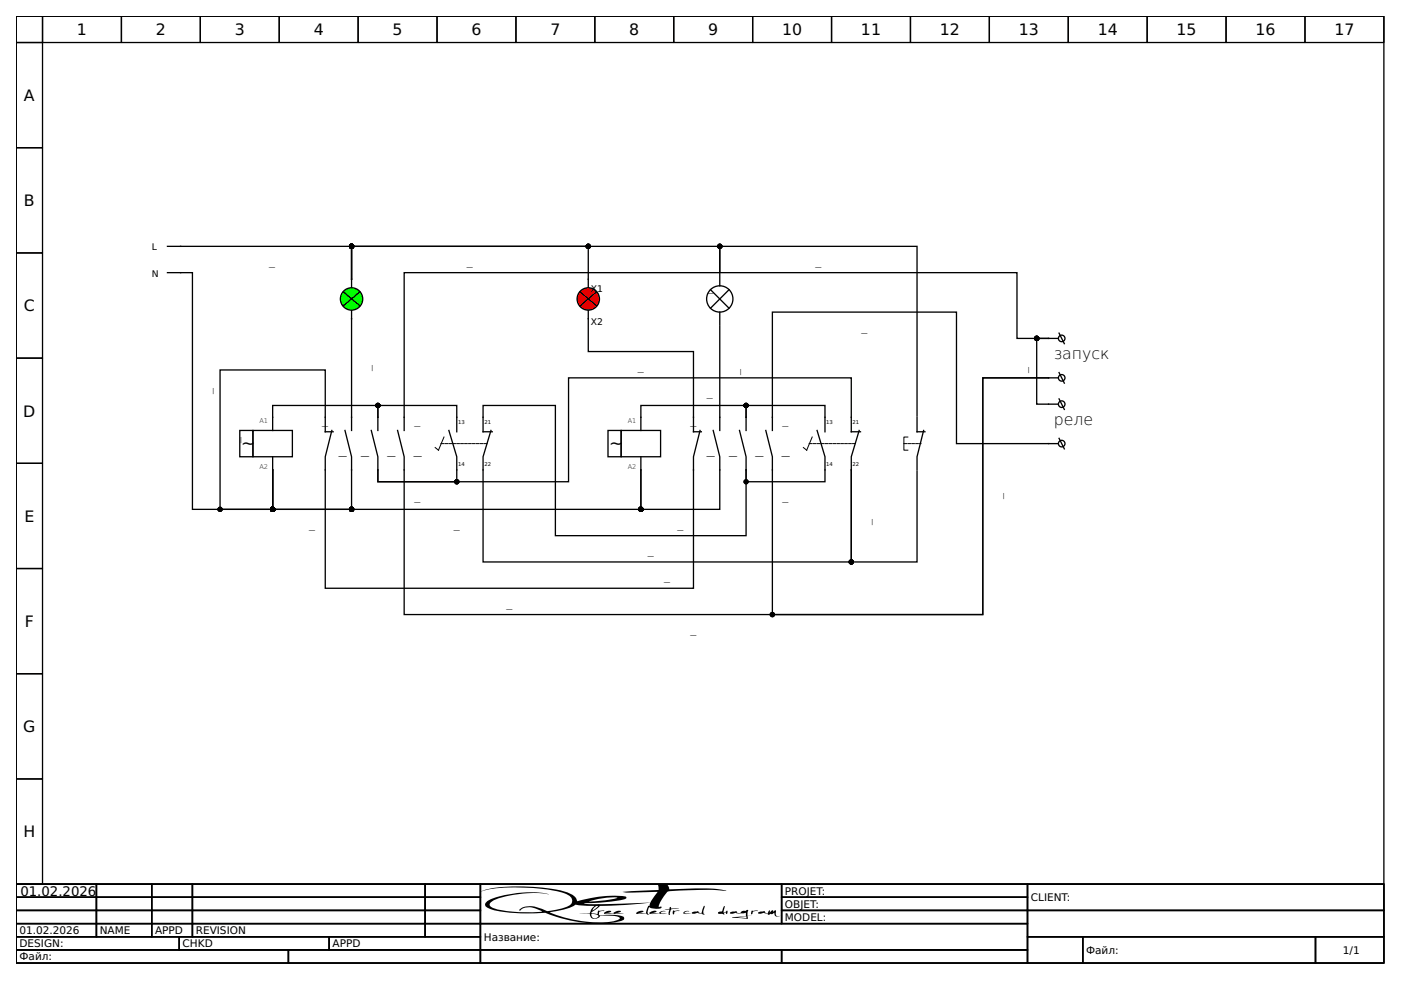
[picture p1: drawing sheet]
<svg xmlns="http://www.w3.org/2000/svg" width="297mm" height="210mm" viewBox="0 0 297 210" stroke-linecap="round" stroke-linejoin="round" font-family="sans-serif">
<g fill="none" stroke="#000" stroke-width=".28">
<path d="M3.4 3.4h290v184.1h-290zM3.4 3.4h5.6v5.6h-5.6zM3.4 9h5.6v22.3h-5.6zM9 3.4h16.7v5.6h-16.7zM25.7 3.4h16.8v5.6h-16.8zM42.5 3.4h16.7v5.6h-16.7zM59.2 3.4h16.7v5.6h-16.7zM75.9 3.4h16.8v5.6h-16.8zM92.7 3.4h16.7v5.6h-16.7zM109.4 3.4h16.7v5.6h-16.7zM126.1 3.4h16.7v5.6h-16.7zM142.8 3.4h16.8v5.6h-16.8z"/>
<path d="M159.6 3.4h16.7v5.6h-16.7zM176.3 3.4h16.7v5.6h-16.7zM193 3.4h16.8v5.6h-16.8zM209.8 3.4h16.7v5.6h-16.7zM226.5 3.4h16.7v5.6h-16.7zM243.2 3.4h16.8v5.6h-16.8zM260 3.4h16.7v5.6h-16.7zM276.7 3.4h16.7v5.6h-16.7zM3.4 31.3h5.6v22.3h-5.6zM3.4 53.6h5.6v22.3h-5.6zM74.5 59.2v8.4M3.4 75.9h5.6v22.3h-5.6z"/>
<path d="M3.4 98.2h5.6v22.3h-5.6zM50.8 91.3h2.8v5.5h-2.8zM53.6 91.3h8.4v5.5h-8.4zM57.8 88.5v2.8M57.8 96.8v2.8M73.1 91.3l1.4 5.5v2.8M74.5 88.5v2.8M78.7 91.3l1.4 5.5v2.8M80.1 88.5v2.8M95.2 91.3l1.6 5.5v2.8M96.8 88.5v3M102.4 88.5v3h2"/>
<path d="M104.1 91.3l-1.7 5.5v2.8M128.9 91.3h2.8v5.5h-2.8zM131.7 91.3h8.4v5.5h-8.4zM135.9 88.5v2.8M135.9 96.8v2.8M151.2 91.3l1.4 5.5v2.8M152.6 88.5v2.8M156.8 91.3l1.4 5.5v2.8M158.2 88.5v2.8M173.2 91.3l1.7 5.5v2.8M174.9 88.5v3M180.5 88.5v3h1.9"/>
<path d="M182.2 91.3l-1.7 5.5v2.8M194.4 88.5v3h1.7M195.8 91.3l-1.4 5.5v2.8M3.4 120.5h5.6v22.3h-5.6zM3.4 142.8h5.6v22.4h-5.6zM3.4 165.2h5.6v22.3h-5.6zM3.4 187.5h290v16.7h-290zM3.4 187.5h17v2.7h-17zM3.4 190.2h17v2.8h-17zM3.4 193h17v2.8h-17zM3.4 195.8h17v2.8h-17zM3.4 198.6h34.6v2.8h-34.6z"/>
<path d="M20.4 187.5h11.8v2.7h-11.8zM20.4 190.2h11.8v2.8h-11.8zM20.4 193h11.8v2.8h-11.8zM20.4 195.8h11.8v2.8h-11.8zM32.2 187.5h8.6v2.7h-8.6zM32.2 190.2h8.6v2.8h-8.6zM32.2 193h8.6v2.8h-8.6zM32.2 195.8h8.6v2.8h-8.6zM38 198.6h31.8v2.8h-31.8zM40.8 187.5h49.4v2.7h-49.4zM40.8 190.2h49.4v2.8h-49.4zM40.8 193h49.4v2.8h-49.4z"/>
<path d="M40.8 195.8h49.4v2.8h-49.4zM69.8 198.6h32.1v2.8h-32.1zM90.2 187.5h11.7v2.7h-11.7zM90.2 190.2h11.7v2.8h-11.7zM90.2 193h11.7v2.8h-11.7zM90.2 195.8h11.7v2.8h-11.7zM101.9 187.5h63.8v8.3h-63.8zM101.9 195.8h115.9v5.6h-115.9zM165.7 187.5h52.1v2.7h-52.1zM165.7 190.2h52.1v2.8h-52.1zM165.7 193h52.1v2.8h-52.1zM217.8 187.5h75.6v5.5h-75.6z"/>
<path d="M217.8 193h75.6v5.6h-75.6zM217.8 198.6h11.8v5.6h-11.8zM229.6 198.6h49.3v5.6h-49.3zM278.9 198.6h14.5v5.6h-14.5zM3.4 201.4h57.8v2.8h-57.8zM61.2 201.4h40.7v2.8h-40.7zM101.9 201.4h63.8v2.8h-63.8zM165.7 201.4h52.1v2.8h-52.1z"/>
</g>
<g fill="#000">
<path d="M128.2 193.4l.7-.3 .7 .1-.2 .2-1 .3a3.6 3.6 0 0 0 2.6-.6l.7 .1-1.3 .4h1.8a3.7 3.7 0 0 1-2.2 0l-1.8 .2-.1-.1zM137.7 193.5l1.2-.4 .3 .1-1.2 .4h1.7a1.15 1.15 0 0 1 1.4-.4l-.6 .1-.4 .3 .3 .1 1-.1-.7 .2-1-.2-1.8 .2-.3-.2zM140.9 192.8l1-.1 .2-.4h.1l.1 .3h1.1l.6 .1h-.9a.93 .93 0 0 0-.9 .3 .93 .93 0 0 0-.2 1l-.2-.1 .1-1.1zM142.8 193.1h1.3l-.1 .1a.86 .86 0 0 0-1.2 .7l-.2-.2zM145 193.4l.8-.3 .3 .1a.62 .62 0 0 0-.9 .4h1.4l-.7 .2-.9-.1h-.1zM146.7 193.4l.2-.1a1.08 1.08 0 0 1 1.4 .2h.5l.4-1.4h.1l-.2 1.3v.1l.3 .1-.2 .1 .3 .2-1.6-.4-.3 .1a.74 .74 0 0 1-.9 0zM153.5 192.1l.2 .1-.3 1.3 .7-.4v.7l-.1-.1-.2-.3-.3 .3 .1 .2-1.3-.2v-.3l.8-.2zM159.4 193.1l1.1-.1 .1 .2a.9 .9 0 0 0-1.2 .7l-.2-.3zM160.8 193.5l1.2-.4 .2 .3 .5 .2 .4-.6 .1 .1v.4l.5-.5h.2v.3l.4-.3h.2v.2a.76 .76 0 0 0 .4 1.1l.6-.2a.8 .8 0 0 1-.9 .2 .8 .8 0 0 1-.5-.8l-.4 .3-.3-.1-.5 .3-.1-.3-1.2-.1a.74 .74 0 0 1-.9 0z"/>
<path d="M101.9 189.1a33.7 33.7 0 0 1 12-.7 16.7 16.7 0 0 1 6.9 1.6 1.3 1.3 0 0 1 .4 1.4 1.3 1.3 0 0 1-1.2 .9l-2.5 .7a2.9 2.9 0 0 1-2.9-.4 4.5 4.5 0 0 0-4.5 .3l.2 .2a3.1 3.1 0 0 1 3.6-.3l1.1 .5-2.8 .1a24.5 24.5 0 0 1-7.9-1l-.5-.5a1.88 1.88 0 0 1 1.7-1.4 23.7 23.7 0 0 1 10.9-.9 22 22 0 0 0-12.7 1.2 .96 .96 0 0 0-.7 1.4 13.8 13.8 0 0 0 6.6 1.4h4.7a3.2 3.2 0 0 1 2.6 .4 25.9 25.9 0 0 0 14.9 1.2l.5-.2v-.3l-.1-.4-.5-.1-1.6-.2h-3a.58 .58 0 0 1 0-.6 .58 .58 0 0 1 .6-.2l.5-.1h-1.3l-.2 .7-1.3-.3 1.8-1.4 5.2-.2 5.5-.5-.2 .6-.3 .1-.5 1.5h-1.7l1.2-.4a1.21 1.21 0 0 0-1.5 .5l.9 .1 1.2-.2 .3 .3h.3a.86 .86 0 0 1-.1-1.3l.2-.3a2.94 2.94 0 0 0 2.3 .3l.3-.4-.6 .1a5.5 5.5 0 0 1 1.8-3.2l3-.3a53.5 53.5 0 0 1 9.5 .1l-3.3-.5-8.8 .1a1.09 1.09 0 0 0-1.5-1l-.9 .2 .1 1-7.7 .4 1.5 .2 6-.2-1.5 2.3-10.4 .3h-2.8l-.9-.2 3.8-.2 4.2-.5a.94 .94 0 0 0 1-.5l-.1-.2a25 25 0 0 0-10.3 1l-.1-.3a3 3 0 0 0-2.5-1.7 40.9 40.9 0 0 0-16.9-.4zM124.9 191.1a15.3 15.3 0 0 1 6-.8l-2.2 .5zM116.5 193.4h.1a13 13 0 0 0 5.5-1.6l3.9 .3-.7 .8-.3 .7-2.2 .2 2.3-.1a1.18 1.18 0 0 0 .9 1.2 1.18 1.18 0 0 0 1.3-.7l1-.1a6.3 6.3 0 0 1 3.1 .5 .84 .84 0 0 1-.9 .6 25.6 25.6 0 0 1-14-1.8zM126.1 192.3l.7-.2-1.2 1zM125.4 193.7l1.1 .2 .4 .2-.1 .2a.75 .75 0 0 1-.9 .4 .75 .75 0 0 1-.5-1z"/>
<path d="M154.8 193.4v.2a.92 .92 0 0 0 1.2-.1l.6 .2 1.5-.2v.7l-3 .3 3.4 .3v-.6l1-.1-1 .1 .1-1a.23 .23 0 0 0-.2-.3 .23 .23 0 0 0-.3 .2 .84 .84 0 0 0-1.1 .5 .63 .63 0 0 1-.9-.4zM156.3 194.5l1.9-.2 .1 .2-.1 .2z"/>
</g>
<path d="M93.5 94.1h9.8M171.6 94.1h9.7M191.6 94.1h3.7" fill="none" stroke="#000" stroke-width=".21" stroke-dasharray=".6 .3"/>
<path d="M94.1 92.7l-1.1 2.7-.7-.5M172.2 92.7l-1.2 2.7-.7-.5M192.5 92.7h-.9v2.7h.9" fill="none" stroke="#000" stroke-width=".21"/>
<circle cx="74.5" cy="63.4" r="2.37" fill="#0f0" stroke="#000" stroke-width=".28"/>
<g fill="none" stroke="#000" stroke-width=".28">
<path d="M124.7 59.2v8.4M152.6 57.8v2.8M72.8 61.9l3.5 2.9M76.3 61.9l-3.5 2.9M150.6 61.4l4 3.9M152.6 66.2v2.8M154.6 61.4l-4 3.9M69 88.5v3h1.6M70.4 91.3l-1.4 5.5v2.8M147 88.5v3h1.7M148.4 91.3l-1.4 5.5v2.8"/>
<circle cx="152.6" cy="63.4" r="2.79"/>
</g>
<circle cx="124.7" cy="63.4" r="2.37" fill="#f00" stroke="#000" stroke-width=".28"/>
<g fill="none" stroke="#000" stroke-width=".28">
<path d="M35.5 52.2h39v7M35.5 57.8h5.3v50.2h17v-8.4M74.5 59.2v-7h78.1v5.3v-5.3h41.8v36M74.5 59.2v-7h50.2v7M74.5 67.6v20.9M123 61.9l3.5 2.9M124.7 67.6v6.9h22.3v14M126.5 61.9l-3.5 2.9M152.6 69.2v19.3M222.3 71.7h2M222.3 71.7h-2.5v14h4.5M222.3 71.7h-6.7v-13.9h-129.9v33.5"/>
<path d="M224.5 70.6l1.2 2.3M224.5 79l1.2 2.2M57.8 88.5v-2.5h22.3v2.5v-2.5h16.7v2.5M57.8 99.6v8.4h78.1v-8.4v8.4h16.7v-8.4M57.8 99.6v8.4h16.7v-8.4M69 99.6v25.1h78v-25.1M69 88.5v-10.1h-22.3v29.6h11.1v-8.4M102.4 88.5v-2.5h15.4v27.6h40.4v-14v2.5h16.7v-2.5M102.4 99.6v19.5h78.1v-19.5v19.5h13.9v-19.2M135.9 88.5v-2.5h22.3v2.5v-2.5h16.7v2.5M163.8 91.3v-25.1h39v27.9h21.5M180.5 88.5v-8.4h-60v22h-40.4v-2.5v2.5h16.7v-2.5"/>
<path d="M222.3 80.1h2M222.3 80.1h-13.9v50.2h-122.7v-33.5l-1.4-5.5M222.3 80.1h-13.9v50.2h-44.6v-33.5l-1.4-5.5M224.5 84.6l1.2 2.2M224.5 92.9l1.2 2.3"/>
<circle cx="225.1" cy="71.7" r=".7"/>
<circle cx="225.1" cy="85.7" r=".7"/>
<circle cx="225.1" cy="80.1" r=".7"/>
<circle cx="225.1" cy="94.1" r=".7"/>
</g>
<g fill="#000" stroke="#000" stroke-width=".28">
<circle cx="74.5" cy="52.2" r=".42"/>
<circle cx="124.7" cy="52.2" r=".42"/>
<circle cx="152.6" cy="52.2" r=".42"/>
<circle cx="219.8" cy="71.7" r=".42"/>
<circle cx="80.1" cy="86" r=".42"/>
<circle cx="158.2" cy="86" r=".42"/>
<circle cx="46.7" cy="108" r=".42"/>
<circle cx="57.8" cy="108" r=".42"/>
<circle cx="74.5" cy="108" r=".42"/>
<circle cx="96.8" cy="102.1" r=".42"/>
<circle cx="135.9" cy="108" r=".42"/>
<circle cx="158.2" cy="102.1" r=".42"/>
<circle cx="180.5" cy="119.1" r=".42"/>
<circle cx="163.8" cy="130.3" r=".42"/>
</g>
<g font-size="3.6">
<text x="51.1" y="95.2">~</text>
<text x="129.2" y="95.2">~</text>
</g>
<g font-size="3.3">
<text x="16.3" y="7.5">1</text>
<text x="33" y="7.5">2</text>
<text x="49.8" y="7.5">3</text>
<text x="66.5" y="7.5">4</text>
<text x="83.2" y="7.5">5</text>
<text x="100" y="7.5">6</text>
<text x="116.7" y="7.5">7</text>
<text x="133.4" y="7.5">8</text>
<text x="150.1" y="7.5">9</text>
<text x="165.8" y="7.5">10</text>
<text x="182.5" y="7.5">11</text>
<text x="199.3" y="7.5">12</text>
<text x="216" y="7.5">13</text>
<text x="232.7" y="7.5">14</text>
<text x="249.5" y="7.5">15</text>
<text x="266.2" y="7.5">16</text>
<text x="282.9" y="7.5">17</text>
<text x="5.1" y="21.4">A</text>
<text x="5.1" y="43.7">B</text>
<text x="5.1" y="66">C</text>
<text x="223.4" y="76.2">запуск</text>
<text x="4.9" y="88.3">D</text>
<text x="223.4" y="90.2">реле</text>
<text x="71.8" y="96.1">_</text>
<text x="76.6" y="96.1">_</text>
<text x="82.1" y="96.1">_</text>
<text x="87.7" y="96.1">_</text>
<text x="149.9" y="96.1">_</text>
<text x="154.6" y="96.1">_</text>
<text x="160.2" y="96.1">_</text>
<text x="165.8" y="96.1">_</text>
<text x="5.2" y="110.6">E</text>
<text x="5.3" y="132.9">F</text>
<text x="4.9" y="155.3">G</text>
<text x="5" y="177.6">H</text>
</g>
<text font-size="2.8" x="4.3" y="189.9">01.02.2026</text>
<g font-size="2.5">
<text x="57" y="56.1">_</text>
<text x="99" y="56.1">_</text>
<text x="172.9" y="56.1">_</text>
<text x="123.1" y="64.2">_</text>
<text x="150" y="61.7">_</text>
<text x="182.6" y="70.1">_</text>
<text x="44.7" y="83.5" transform="rotate(-90 44.7 83.5)">_</text>
<text x="78.4" y="78.7" transform="rotate(-90 78.4 78.7)">_</text>
<text x="135.3" y="78.4">_</text>
<text x="156.5" y="79.5" transform="rotate(-90 156.5 79.5)">_</text>
<text x="217.6" y="79" transform="rotate(-90 217.6 79)">_</text>
<text x="68.3" y="89.9">_</text>
<text x="87.9" y="89.9">_</text>
<text x="146.4" y="89.9">_</text>
<text x="149.9" y="84">_</text>
<text x="165.9" y="89.9">_</text>
<text x="50.6" y="93.8" transform="rotate(-90 50.6 93.8)">_</text>
<text x="87.9" y="106">_</text>
<text x="165.9" y="106">_</text>
<text x="212.3" y="105.8" transform="rotate(-90 212.3 105.8)">_</text>
<text x="65.5" y="111.9">_</text>
<text x="96.2" y="111.9">_</text>
<text x="143.6" y="111.9">_</text>
<text x="184.4" y="111.3" transform="rotate(-90 184.4 111.3)">_</text>
<text x="137.3" y="117.5">_</text>
<text x="140.8" y="123.1">_</text>
<text x="107.4" y="128.6">_</text>
<text x="146.4" y="134.2">_</text>
</g>
<g font-size="2.2">
<text x="166.4" y="189.7">PROJET:</text>
<text x="218.6" y="191.1">CLIENT:</text>
<text x="166.4" y="192.5">OBJET:</text>
<text x="166.4" y="195.3">MODEL:</text>
<text x="4.1" y="198.1">01.02.2026</text>
<text x="4.1" y="200.8">DESIGN:</text>
<text x="4.1" y="203.6">Файл:</text>
<text x="21.2" y="198.1">NAME</text>
<text x="32.9" y="198.1">APPD</text>
<text x="38.7" y="200.8">CHKD</text>
<text x="41.5" y="198.1">REVISION</text>
<text x="70.5" y="200.8">APPD</text>
<text x="102.6" y="199.4">Название:</text>
<text x="230.3" y="202.2">Файл:</text>
<text x="284.7" y="202.2">1/1</text>
</g>
<g font-size="2">
<text x="32.2" y="53.1">L</text>
<text x="32.2" y="58.6">N</text>
<text x="125.3" y="62">X1</text>
<text x="125.3" y="69">X2</text>
</g>
<g font-size="1.4">
<text x="55" y="89.7">A1</text>
<text x="133.1" y="89.7">A1</text>
<text x="55" y="99.5">A2</text>
<text x="133.1" y="99.5">A2</text>
</g>
<g font-size="1.1">
<text x="97.1" y="89.9">13</text>
<text x="102.7" y="89.9">21</text>
<text x="175.2" y="89.9">13</text>
<text x="180.8" y="89.9">21</text>
<text x="97.1" y="98.8">14</text>
<text x="102.7" y="98.8">22</text>
<text x="175.2" y="98.8">14</text>
<text x="180.8" y="98.8">22</text>
</g>
</svg>
